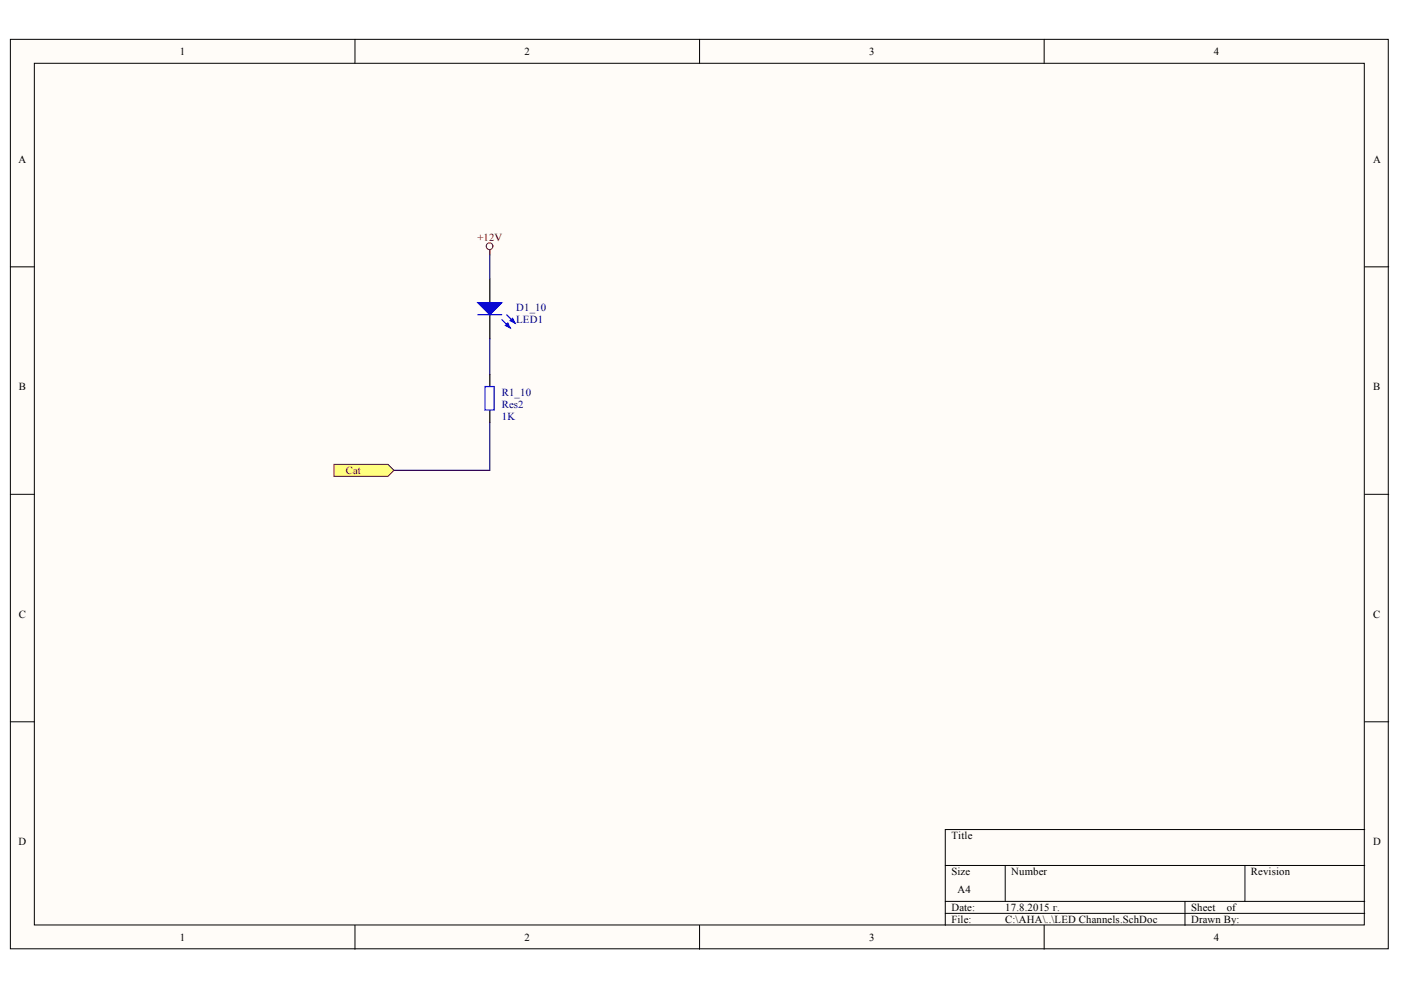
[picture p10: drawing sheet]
<svg xmlns="http://www.w3.org/2000/svg" width="297mm" height="210mm" viewBox="0 0 297 210" stroke-linecap="round" stroke-linejoin="round" font-family="sans-serif">
<g fill="#fffcf8" stroke="#000" stroke-width=".21">
<path d="M2.2 8.3h292.1v192.9h-292.1z"/>
<path d="M7.3 13.4h282v182.7h-282z"/>
</g>
<g fill="none" stroke="#000" stroke-width=".21">
<path d="M75.3 8.3v5.1M148.3 8.3v5.1M221.4 8.3v5.1M2.2 56.6h5.1M289.4 56.6h5M2.2 104.8h5.1M289.4 104.8h5M2.2 153h5.1M289.4 153h5M289.4 175.9h-89v20.3M75.3 196.2v5.1M148.3 196.2v5.1"/>
<path d="M200.4 183.5h89M200.4 191.1h89M200.4 193.7h89M213.1 183.5v7.6M221.4 196.2v5.1M251.2 191.1v5.1M263.9 183.5v7.6"/>
</g>
<path d="M103.8 59.1v5.1M103.8 66.7v5.1" fill="none" stroke="#000" stroke-width=".25"/>
<path d="M101.3 64.2h5.1l-2.6 2.5z" fill="#00f"/>
<path d="M101.3 64.2h5.1l-2.6 2.5zM106.4 67.7l1.8 1.8M107.4 66.7l1.8 1.8" fill="none" stroke="#00f" stroke-width=".25"/>
<path d="M107.2 69l.5-.5 .5 1z" fill="#00f"/>
<path d="M107.2 69l.5-.5 .5 1z" fill="none" stroke="#00f" stroke-width=".25"/>
<path d="M108.2 68l.5-.5 .5 1z" fill="#00f"/>
<path d="M101.3 66.7h5.1M108.2 68l.5-.5 .5 1zM102.8 82h2v4.9h-2z" fill="none" stroke="#00f" stroke-width=".25"/>
<path d="M103.8 79.4v2.6M103.8 87v2.6" fill="none" stroke="#000" stroke-width=".25"/>
<path d="M103.8 54v5.1M103.8 71.8v7.6M103.8 89.6v10.1h-20.3" fill="none" stroke="#000080" stroke-width=".25"/>
<circle cx="103.8" cy="52.2" r=".71" fill="none" stroke="#800000" stroke-width=".21"/>
<path d="M103.8 53v1" fill="none" stroke="#800000" stroke-width=".25"/>
<path d="M70.8 98.5h11.4l1.3 1.2-1.3 1.3h-11.4z" fill-rule="evenodd" fill="#ffff80" stroke="#800000" stroke-width=".21"/>
<g font-size="2.3">
<text x="38.1" y="11.7">1</text>
<text x="111.2" y="11.7">2</text>
<text x="184.3" y="11.7">3</text>
<text x="257.4" y="11.7">4</text>
<text x="3.9" y="34.5">A</text>
<text x="291.1" y="34.5">A</text>
<text x="4" y="82.7">B</text>
<text x="291.1" y="82.7">B</text>
<text x="4" y="131">C</text>
<text x="291.1" y="131">C</text>
<text x="3.9" y="179.2">D</text>
<text x="201.7" y="177.9">Title</text>
<text x="291.1" y="179.2">D</text>
<text x="201.7" y="185.6">Size</text>
<text x="214.4" y="185.6">Number</text>
<text x="265.2" y="185.6">Revision</text>
<text x="203" y="189.4">A4</text>
<text x="201.7" y="193.2">Date:</text>
<text x="201.7" y="195.7">File:</text>
<text x="213.1" y="193.2">17.8.2015 г.</text>
<text x="213.1" y="195.7">C:\AHA\..\LED Channels.SchDoc</text>
<text x="252.5" y="193.2">Sheet</text>
<text x="252.5" y="195.7">Drawn By:</text>
<text x="260.1" y="193.2">of</text>
<text x="38.1" y="199.5">1</text>
<text x="111.2" y="199.5">2</text>
<text x="184.3" y="199.5">3</text>
<text x="257.4" y="199.5">4</text>
</g>
<g font-size="2.3" fill="#800000">
<text x="101.2" y="51">+12V</text>
<text x="73.3" y="100.5">Cat</text>
</g>
<g font-size="2.3" fill="#000080">
<text x="109.4" y="66">D1_10</text>
<text x="109.4" y="68.5">LED1</text>
<text x="106.4" y="84">R1_10</text>
<text x="106.4" y="89.1">1K</text>
<text x="106.4" y="86.5">Res2</text>
</g>
</svg>
